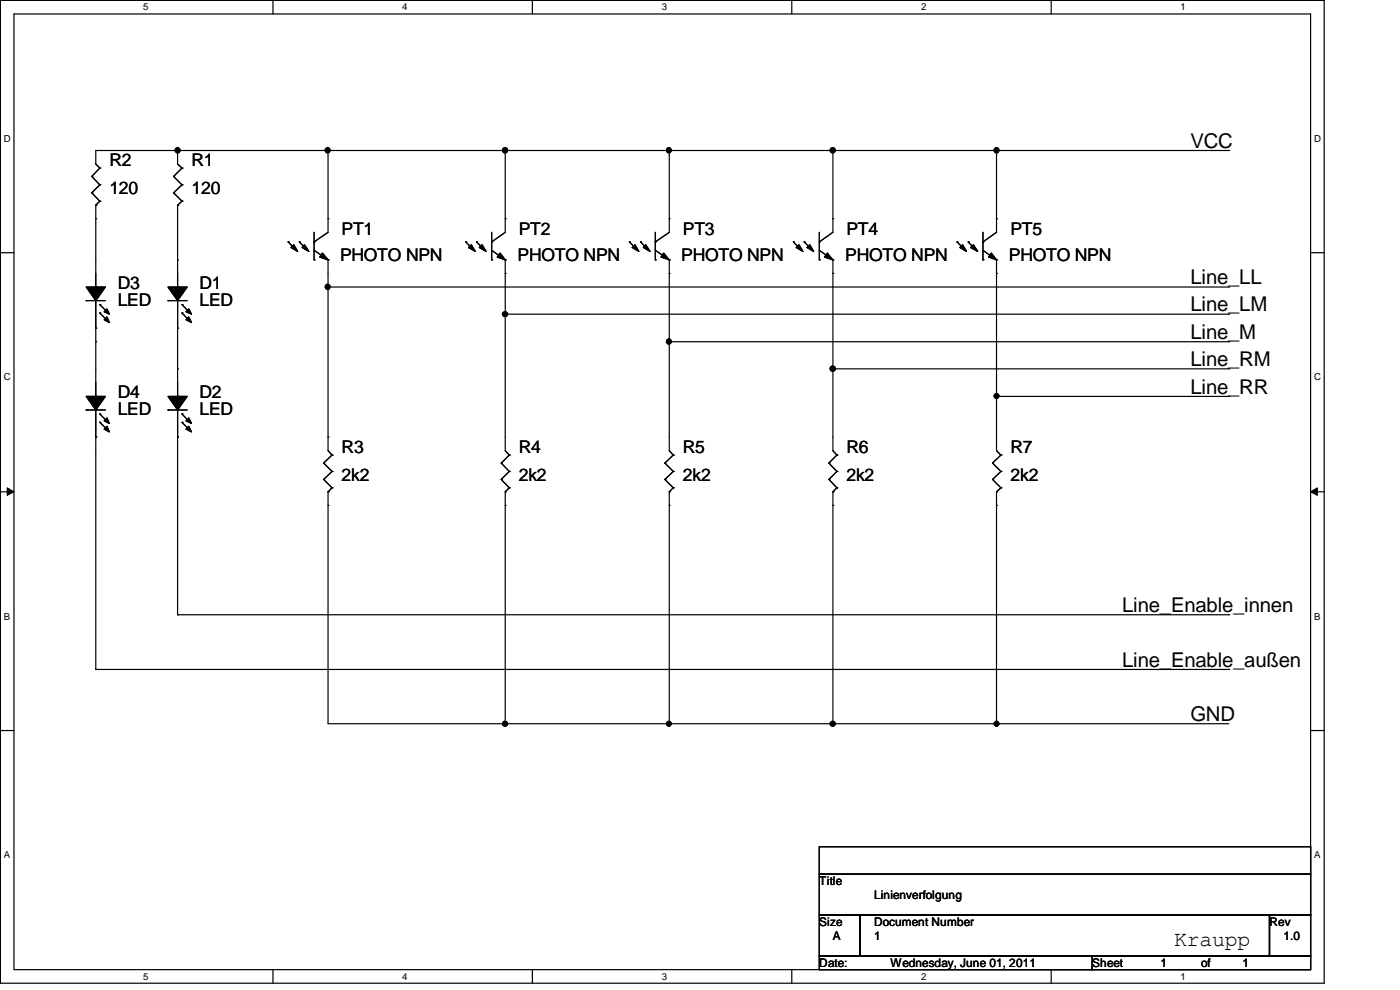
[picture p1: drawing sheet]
<svg xmlns="http://www.w3.org/2000/svg" width="297mm" height="210mm" viewBox="0 0 297 210" stroke-linecap="round" stroke-linejoin="round" font-family="sans-serif">
<path d="M.1 .1h280.8v208.4h-280.8zM3 3h275v202.7h-275z" fill="none" stroke="#000" stroke-width=".25"/>
<g fill="#fff">
<path d="M30.4 .4h1.1v2.3h-1.1z" fill-rule="evenodd"/>
<path d="M30.4 206h1.1v2.3h-1.1z" fill-rule="evenodd"/>
</g>
<path d="M57.9 .1v2.9M57.9 205.7v2.8" fill="none" stroke="#000" stroke-width=".25"/>
<g fill="#fff">
<path d="M85.3 .4h1.1v2.3h-1.1z" fill-rule="evenodd"/>
<path d="M85.3 206h1.1v2.3h-1.1z" fill-rule="evenodd"/>
</g>
<path d="M112.9 .1v2.9M112.9 205.7v2.8" fill="none" stroke="#000" stroke-width=".25"/>
<g fill="#fff">
<path d="M140.4 .4h1.1v2.3h-1.1z" fill-rule="evenodd"/>
<path d="M140.4 206h1.1v2.3h-1.1z" fill-rule="evenodd"/>
</g>
<path d="M168 .1v2.9M168 205.7v2.8" fill="none" stroke="#000" stroke-width=".25"/>
<g fill="#fff">
<path d="M195.4 .4h1.1v2.3h-1.1z" fill-rule="evenodd"/>
<path d="M195.4 206h1.1v2.3h-1.1z" fill-rule="evenodd"/>
</g>
<path d="M223 .1v2.9M223 205.7v2.8" fill="none" stroke="#000" stroke-width=".25"/>
<g fill="#fff">
<path d="M250.4 .4h1.1v2.3h-1.1z" fill-rule="evenodd"/>
<path d="M250.4 206h1.1v2.3h-1.1z" fill-rule="evenodd"/>
<path d="M.8 28.3h1.5v2.3h-1.5z" fill-rule="evenodd"/>
<path d="M278.8 28.3h1.4v2.3h-1.4z" fill-rule="evenodd"/>
<path d="M.8 78.9h1.5v2.3h-1.5z" fill-rule="evenodd"/>
<path d="M278.8 78.9h1.4v2.3h-1.4z" fill-rule="evenodd"/>
</g>
<path d="M.1 53.6h2.9M278 53.6h2.9" fill="none" stroke="#000" stroke-width=".25"/>
<g fill="#fff">
<path d="M.8 129.6h1.4v2.3h-1.4z" fill-rule="evenodd"/>
<path d="M278.8 129.6h1.4v2.3h-1.4z" fill-rule="evenodd"/>
</g>
<path d="M.1 104.3h2.9M278 104.3h2.9" fill="none" stroke="#000" stroke-width=".25"/>
<path d="M1.5 103.5l1.5 .8-1.5 .8zM278 104.3l1.5-.8v1.6z" fill="#000" stroke="#000" stroke-width=".21"/>
<g fill="#fff">
<path d="M.8 180.3h1.3v2.2h-1.3z" fill-rule="evenodd"/>
<path d="M278.8 180.3h1.3v2.2h-1.3z" fill-rule="evenodd"/>
</g>
<g fill="none" stroke="#000" stroke-width=".25">
<path d="M19.5 37.4h.1M19.5 37.4l1.7 1.8M21.2 35.6h.1M21.2 39.2h.1M21.2 35.6l-1.7 1.8M21.2 39.2l-1.7 1.7M36.8 37.4h.1M36.8 37.4l1.8 1.8M37.7 31.9h.1M37.7 31.9v2.9l.9 .8M38.6 35.6h.1M38.6 39.2h.1"/>
<path d="M38.6 35.6l-1.8 1.8M38.6 39.2l-1.8 1.7M69.6 31.9h.1M69.6 31.9v17.4l-3 2M107.2 31.9h.1M107.2 31.9v17.4l-2.9 2M142 31.9h.1M142 31.9v17.4l-3 2M176.7 31.9h.1M176.7 31.9v17.4l-2.9 2M211.4 31.9h.1M211.4 31.9v17.4l-2.9 2"/>
<path d="M260.7 31.9h.1M260.7 31.9h-240.4v2.9l.9 .8M19.5 40.9h.1M19.5 40.9l1.7 1.8M20.3 46.4h.1M20.3 43.5h.1M20.3 43.5v17.4M21.2 42.7h.1M21.2 42.7l-.9 .8M36.8 40.9h.1M36.8 40.9l1.8 1.8M37.7 55.1h.1"/>
<path d="M37.7 43.5h.1M37.7 43.5v17.4M38.6 42.7h.1M38.6 42.7l-.9 .8M61.1 51.3h.1M61.1 51.3l1.8 1.8M63.5 51.3h.1M63.5 51.3l1.7 1.8M66.6 51.3h.1M66.6 55.1h.1M66.6 53.1l3 2M66.6 49.3v5.8"/>
<path d="M69.6 46.4h.1M69.6 55.1h.1M69.6 55.1v40.5l.8 .9M98.8 51.3h.1M98.8 51.3l1.8 1.8M101.1 51.3h.1M101.1 51.3l1.8 1.8M104.3 51.3h.1M104.3 55.1h.1M104.3 53.1l2.9 2M104.3 49.3v5.8M107.2 46.4h.1"/>
<path d="M107.2 58h.1M107.2 55.1h.1M107.2 55.1v40.5l.8 .9M133.5 51.3h.1M133.5 51.3l1.8 1.8M135.9 51.3h.1M135.9 51.3l1.7 1.8M139 51.3h.1M139 55.1h.1M139 53.1l3 2M139 49.3v5.8M142 46.4h.1"/>
<path d="M142 58h.1M142 55.1h.1M142 55.1v40.5l.8 .9M168.3 51.3h.1M168.3 51.3l1.7 1.8M170.6 51.3h.1M170.6 51.3l1.8 1.8M173.8 51.3h.1M173.8 55.1h.1M173.8 53.1l2.9 2M173.8 49.3v5.8M176.7 46.4h.1"/>
<path d="M176.7 58h.1M176.7 55.1h.1M176.7 55.1v40.5l.8 .9M203 51.3h.1M203 51.3l1.8 1.8M205.4 51.3h.1M205.4 51.3l1.7 1.8M208.5 51.3h.1M208.5 55.1h.1M208.5 53.1l2.9 2M208.5 49.3v5.8M211.4 46.4h.1"/>
<path d="M211.4 58h.1M211.4 55.1h.1M211.4 55.1v40.5l.9 .9M18.3 63.8h.1M18.3 63.8h4.1M20.3 72.5h.1M20.3 60.9h.1M20.3 69.6h.1M20.3 63.8v20.3M21.2 64.6h.1M21.2 66.4h.1M21.2 64.6l1.7 1.8"/>
<path d="M21.2 66.4l1.7 1.8M35.6 63.8h.1M35.6 63.8h4.1M37.7 78.2h.1M37.7 60.9h.1M37.7 69.6h.1M37.7 63.8v20.3M38.6 64.6h.1M38.6 66.4h.1M38.6 64.6l1.7 1.8M38.6 66.4l1.7 1.8M69.6 60.9h.1"/>
<path d="M69.6 60.9h191.1M107.2 66.6h.1M107.2 66.6h153.5M142 72.5h.1M142 72.5h118.7M176.7 78.2h.1M176.7 78.2h84M260.7 60.9h.1M260.7 66.6h.1M260.7 72.5h.1M260.7 78.2h.1M18.3 87h.1"/>
<path d="M18.3 87h4.1M20.3 84.1h.1M20.3 92.7h.1M20.3 87v55M21.2 87.8h.1M21.2 89.6h.1M21.2 87.8l1.7 1.8M21.2 89.6l1.7 1.7M35.6 87h.1M35.6 87h4.1M37.7 84.1h.1M37.7 92.7h.1"/>
<path d="M37.7 87v43.4M38.6 87.8h.1M38.6 89.6h.1M38.6 87.8l1.7 1.8M38.6 89.6l1.7 1.7M68.7 98.2h.1M68.7 98.2l1.7 1.8M69.6 92.7h.1M70.4 96.5h.1M70.4 100h.1M70.4 96.5l-1.7 1.7M70.4 100l-1.7 1.7"/>
<path d="M106.3 98.2h.1M106.3 98.2l1.7 1.8M108 96.5h.1M108 100h.1M108 96.5l-1.7 1.7M108 100l-1.7 1.7M141.1 98.2h.1M141.1 98.2l1.7 1.8M142.8 96.5h.1M142.8 100h.1M142.8 96.5l-1.7 1.7M142.8 100l-1.7 1.7"/>
<path d="M175.9 98.2h.1M175.9 98.2l1.6 1.8M177.5 96.5h.1M177.5 100h.1M177.5 96.5l-1.6 1.7M177.5 100l-1.6 1.7M210.6 98.2h.1M210.6 98.2l1.7 1.8M211.4 84.1h.1M211.4 84.1h49.3M212.3 96.5h.1M212.3 100h.1"/>
<path d="M212.3 96.5l-1.7 1.7M212.3 100l-1.7 1.7M260.7 84.1h.1M68.7 101.7h.1M68.7 101.7l1.7 1.8M69.6 107.2h.1M69.6 104.3h.1M69.6 104.3v49.2h191.1M70.4 103.5h.1M70.4 103.5l-.8 .8M106.3 101.7h.1M106.3 101.7l1.7 1.8"/>
<path d="M107.2 107.2h.1M107.2 104.3h.1M107.2 104.3v49.2M108 103.5h.1M108 103.5l-.8 .8M141.1 101.7h.1M141.1 101.7l1.7 1.8M142 107.2h.1M142 104.3h.1M142 104.3v49.2M142.8 103.5h.1M142.8 103.5l-.8 .8"/>
<path d="M175.9 101.7h.1M175.9 101.7l1.6 1.8M176.7 107.2h.1M176.7 104.3h.1M176.7 104.3v49.2M177.5 103.5h.1M177.5 103.5l-.8 .8M210.6 101.7h.1M210.6 101.7l1.7 1.8M211.4 107.2h.1M211.4 104.3h.1M211.4 104.3v49.2"/>
<path d="M212.3 103.5h.1M212.3 103.5l-.9 .8M37.7 130.4h.1M37.7 130.4h223M260.7 130.4h.1M.1 154.9h2.9M20.3 142h.1M20.3 142h240.4M107.2 153.5h.1M142 153.5h.1M176.7 153.5h.1M211.4 153.5h.1"/>
<path d="M260.7 142h.1M278 154.9h2.9M173.8 179.6h104.2v5.8h-104.2zM173.8 185.4h104.2v8.7h-104.2zM173.8 194.1h8.7v8.7h-8.7zM182.5 194.1h86.8v8.7h-86.8zM269.3 194.1h8.7v8.7h-8.7zM173.8 202.8h57.9v2.9h-57.9zM231.7 202.8h46.3v2.9h-46.3z"/>
</g>
<g fill="#000" stroke="#000" stroke-width=".25">
<path d="M62.3 51.9l.9 1.4-1.5-.8zM64.6 51.9l.9 1.4-1.4-.8zM68.4 53.7l1.2 1.4-1.8-.6zM100 51.9l.8 1.4-1.4-.8zM101.7 52.5l.6-.6 .8 1.4zM106.1 53.7l1.1 1.4-1.7-.6zM134.1 52.5l.6-.6 .9 1.4zM137 51.9l.9 1.4-1.4-.8zM140.8 53.7l1.2 1.4-1.8-.6zM168.9 52.5l.6-.6 .8 1.4zM171.2 52.5l.6-.6 .8 1.4zM175.5 53.7l1.2 1.4-1.8-.6z"/>
<path d="M203.6 52.5l.6-.6 .9 1.4zM205.9 52.5l.6-.6 .9 1.4zM210.3 53.7l1.1 1.4-1.7-.6z"/>
<path d="M18.3 60.9h4.1l-2.1 2.9z" fill-rule="evenodd"/>
<path d="M18.3 60.9h4.1l-2.1 2.9z" fill-rule="evenodd"/>
<path d="M22.7 67.2l.5 1.2-1.1-.6z" fill-rule="evenodd"/>
<path d="M22.1 66.1l.6-.6 .5 1.1z" fill-rule="evenodd"/>
<path d="M22.7 67.2l.5 1.2-1.1-.6z" fill-rule="evenodd"/>
<path d="M22.1 66.1l.6-.6 .5 1.1z" fill-rule="evenodd"/>
<path d="M35.6 60.9h4.1l-2 2.9z" fill-rule="evenodd"/>
<path d="M35.6 60.9h4.1l-2 2.9z" fill-rule="evenodd"/>
<path d="M40 67.2l.6 1.2-1.1-.6z" fill-rule="evenodd"/>
<path d="M39.5 66.1l.5-.6 .6 1.1z" fill-rule="evenodd"/>
<path d="M40 67.2l.6 1.2-1.1-.6z" fill-rule="evenodd"/>
<path d="M39.5 66.1l.5-.6 .6 1.1z" fill-rule="evenodd"/>
<path d="M18.3 84.1h4.1l-2.1 2.9z" fill-rule="evenodd"/>
<path d="M18.3 84.1h4.1l-2.1 2.9z" fill-rule="evenodd"/>
<path d="M22.1 91l.6-.6 .5 1.2z" fill-rule="evenodd"/>
<path d="M22.7 88.6l.5 1.2-1.1-.6z" fill-rule="evenodd"/>
<path d="M22.1 91l.6-.6 .5 1.2z" fill-rule="evenodd"/>
<path d="M22.7 88.6l.5 1.2-1.1-.6z" fill-rule="evenodd"/>
<path d="M35.6 84.1h4.1l-2 2.9z" fill-rule="evenodd"/>
<path d="M35.6 84.1h4.1l-2 2.9z" fill-rule="evenodd"/>
<path d="M39.5 91l.5-.6 .6 1.2z" fill-rule="evenodd"/>
<path d="M40 88.6l.6 1.2-1.1-.6z" fill-rule="evenodd"/>
<path d="M39.5 91l.5-.6 .6 1.2z" fill-rule="evenodd"/>
<path d="M40 88.6l.6 1.2-1.1-.6z" fill-rule="evenodd"/>
<circle cx="37.7" cy="31.9" r=".53"/>
<circle cx="69.5" cy="31.9" r=".53"/>
<circle cx="107.1" cy="31.9" r=".55"/>
<circle cx="141.9" cy="31.9" r=".53"/>
<circle cx="176.7" cy="31.9" r=".55"/>
<circle cx="211.4" cy="31.9" r=".53"/>
<circle cx="69.5" cy="60.8" r=".53"/>
<circle cx="107.2" cy="66.6" r=".53"/>
<circle cx="141.9" cy="72.4" r=".53"/>
<circle cx="176.7" cy="78.2" r=".55"/>
<circle cx="211.4" cy="84" r=".51"/>
<circle cx="107.2" cy="153.5" r=".53"/>
<circle cx="141.9" cy="153.5" r=".51"/>
<circle cx="176.7" cy="153.5" r=".53"/>
<circle cx="211.4" cy="153.5" r=".51"/>
</g>
<text font-size="4.6" x="249.1" y="200.7">Kraupp</text>
<g font-size="4.3">
<text x="252.6" y="31.3">VCC</text>
<text x="252.6" y="60.3">Line_LL</text>
<text x="252.6" y="66">Line_LM</text>
<text x="252.6" y="71.9">Line_M</text>
<text x="252.6" y="77.6">Line_RM</text>
<text x="252.6" y="83.5">Line_RR</text>
<text x="238.1" y="129.8">Line_Enable_innen</text>
<text x="238.1" y="141.4">Line_Enable_außen</text>
<text x="252.6" y="152.9">GND</text>
</g>
<g font-size="3.7">
<text x="23.2" y="35.3">R2</text>
<text x="40.6" y="35.3">R1</text>
<text x="23.2" y="41.1">120</text>
<text x="40.6" y="41.1">120</text>
<text x="72.5" y="49.8">PT1</text>
<text x="110.1" y="49.8">PT2</text>
<text x="144.9" y="49.8">PT3</text>
<text x="179.6" y="49.8">PT4</text>
<text x="214.4" y="49.8">PT5</text>
<text x="72.1" y="55.3">PHOTO NPN</text>
<text x="109.8" y="55.3">PHOTO NPN</text>
<text x="144.5" y="55.3">PHOTO NPN</text>
<text x="179.3" y="55.3">PHOTO NPN</text>
<text x="214" y="55.3">PHOTO NPN</text>
<text x="25" y="61.4">D3</text>
<text x="25" y="64.9">LED</text>
<text x="42.3" y="61.4">D1</text>
<text x="42.3" y="64.9">LED</text>
<text x="25" y="84.5">D4</text>
<text x="25" y="88">LED</text>
<text x="42.3" y="84.5">D2</text>
<text x="42.3" y="88">LED</text>
<text x="72.5" y="96.1">R3</text>
<text x="72.5" y="101.9">2k2</text>
<text x="110.1" y="96.1">R4</text>
<text x="110.1" y="101.9">2k2</text>
<text x="144.9" y="96.1">R5</text>
<text x="144.9" y="101.9">2k2</text>
<text x="179.6" y="96.1">R6</text>
<text x="179.6" y="101.9">2k2</text>
<text x="214.4" y="96.1">R7</text>
<text x="214.4" y="101.9">2k2</text>
</g>
<g font-size="2.5">
<text x="173.8" y="187.8">Title</text>
<text x="185.4" y="190.7">Linienverfolgung</text>
<text x="173.8" y="196.4">Size</text>
<text x="185.4" y="196.4">Document Number</text>
<text x="269.3" y="196.4">Rev</text>
<text x="176.7" y="199.3">A</text>
<text x="185.4" y="199.3">1</text>
<text x="272.3" y="199.3">1.0</text>
<text x="173.8" y="205.1">Date:</text>
<text x="188.9" y="205.1">Wednesday, June 01, 2011</text>
<text x="231.7" y="205.1">Sheet</text>
<text x="246.2" y="205.1">1</text>
<text x="254.8" y="205.1">of</text>
<text x="263.6" y="205.1">1</text>
</g>
<g font-size="2">
<text x="30.4" y="2.2">5</text>
<text x="85.3" y="2.2">4</text>
<text x="140.4" y="2.2">3</text>
<text x="195.4" y="2.2">2</text>
<text x="250.4" y="2.2">1</text>
<text x=".8" y="30.1">D</text>
<text x="278.8" y="30.1">D</text>
<text x=".8" y="80.7">C</text>
<text x="278.8" y="80.7">C</text>
<text x=".8" y="131.4">B</text>
<text x="278.8" y="131.4">B</text>
<text x=".8" y="182">A</text>
<text x="278.8" y="182">A</text>
<text x="30.4" y="207.8">5</text>
<text x="85.3" y="207.8">4</text>
<text x="140.4" y="207.8">3</text>
<text x="195.4" y="207.8">2</text>
<text x="250.4" y="207.8">1</text>
</g>
</svg>
